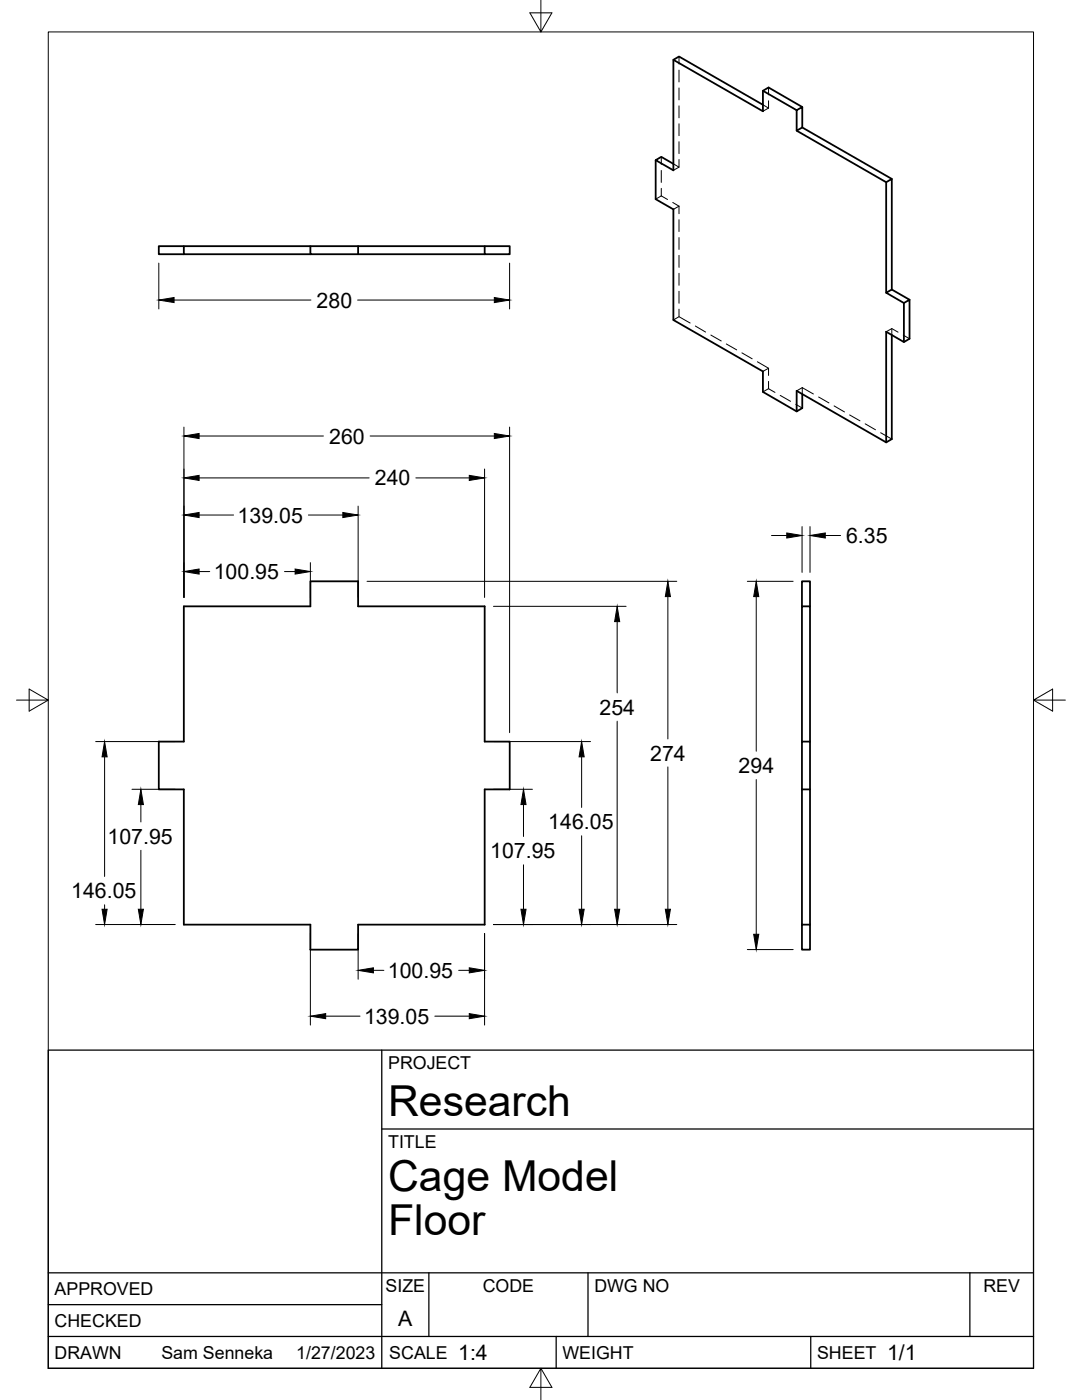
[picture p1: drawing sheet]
<svg xmlns="http://www.w3.org/2000/svg" width="216mm" height="279mm" viewBox="0 0 216 279" stroke-linecap="round" stroke-linejoin="round" font-family="sans-serif">
<!-- layer: Visible -->
<g fill="none" stroke="#000" stroke-width=".36">
<path d="M134.4 11.9v22.1l-3.6-2 1.2-.7 2.4 1.4M152.2 18.1l6.8 3.9M130.8 32v7.8l3.6 2v22.1l17.8 10.2v4.1l6.8 3.9M152.2 20.9l-16.7-9.6-1.1 .6 17.8 10.3v-4.1l1.2-.6 6.7 3.9M159 22l1.1-.6v4l-1.1 .7zM159 26.1l17.8 10.3M160.1 25.4l17.8 10.3M36.7 49.1h-5v1.6h5M61.9 49.1h-25.2v1.6h25.2M71.5 49.1v1.6M96.7 49.1h5v1.6h-5zM96.7 49.1h-34.8v1.6h34.8"/>
<path d="M177.9 57.8v-22.1l-1.1 .7v22M181.5 59.8l-1.1 .7-3.6-2.1 1.1-.6 3.6 2v7.8l-1.1 .7-3.6-2.1v22.1M177.9 66.9v20.7l-1.1 .7-17.8-10.3v4.1l1.1-.7v-2.7M180.4 60.5v7.8M36.7 121h25.2v-5h9.6v5h25.2v27h5v9.5h-5v27h-25.2v5h-9.6v-5h-25.2v-27h-5v-9.5h5zM160 121v-5h1.6v5M160 148v-27h1.6v27M160 157.5h1.6M160 184.5h1.6v5h-1.6zM160 184.5v-36.5h1.6v36.5"/>
</g>
<!-- layer: Hidden -->
<g fill="none" stroke="#000" stroke-width=".2">
<path d="M135.5 11.3v1.5M135.5 14v2.4M135.5 17.5v2.4M153.4 17.5v1.4M132 39.1l-1.2 .7M132 39.1l1.2 .7M132 31.3v1.5M132 34v2.4M132 37.6v1.5M134.4 32.7l1.1 .7-1.1 .6M135.5 21.1v2.4M135.5 24.7v2.4"/>
<path d="M135.5 28.3v2.3M135.5 31.8v1.6M152.2 20.9l1.2 .7M153.4 21.6l-1.2 .6M153.4 20.1v1.5M134.2 40.4l1.3 .7M135.5 41.1l-1.1 .7M135.5 41.1v1.6M135.5 43.8v2.4M135.5 47.4v2.4M135.5 51v2.4M135.5 54.5v2.4"/>
<path d="M135.5 58.1v2.4M134.4 63.9l1.1-.7 2.2 1.3M135.5 61.7v1.5M138.7 65.1l2.1 1.2M141.8 66.9l2.1 1.2M144.9 68.6l2.1 1.2M148 70.4l2.1 1.2M151.1 72.2l2.3 1.3M152.2 74.1l1.2-.6v1.4M153.4 76.1v1.5l-1.2 .6M153.4 77.6l1.2 .7M155.7 78.9l2.1 1.2"/>
<path d="M160.1 77.4l-1.1 .6M160.1 77.4v1.3M160.1 77.4l2.2 1.2M163.3 79.2l2.1 1.2M176.8 66.2l1.1-.6 1.3 .7M177.9 65.6v1.3M180.2 66.9l1.3 .7M158.8 80.7l1.3 .7M166.4 81l2.1 1.2M169.5 82.8l2.1 1.2M172.6 84.6l2.1 1.2M175.7 86.4l2.2 1.2"/>
</g>
<!-- layer: Border -->
<path d="M9.6 6.4h196.6v266.7h-196.6zM107.9 0v6.4l-2.2-3.8h4.4l-2.2 3.8M3.3 139.7h6.3l-3.8-2.2v4.4l3.8-2.2M206.2 139.7l3.8 2.2v-4.4l-3.8 2.2h6.4M107.9 273.1l2.2 3.8h-4.4l2.2-3.8v6.3" fill="none" stroke="#000" stroke-width=".2"/>
<!-- layer: Titleblock -->
<path d="M9.6 209.6h196.6v63.5h-196.6zM76.2 209.6v63.5M76.2 225.3h130M9.6 254h196.6M85.6 254v12.7M117.3 254v12.7M193.5 254v12.7M9.6 266.7h196.6M9.6 260.4h66.6M111 266.7v6.4M161.8 266.7v6.4" fill="none" stroke="#000" stroke-width=".25"/>
<!-- layer: FD_Dimensions -->
<g fill="none" stroke="#000" stroke-width=".2">
<path d="M31.7 52.5v9.2M34.7 59.9h27.3M71.4 59.9h27.2M101.7 52.5v9.2M36.7 85.2v34M39.7 95.4h34M39.7 87h24.8M73.9 87h24.7M83 95.4h10.6M96.7 93.6v25.6M101.7 85.2v61M39.7 102.8h6.9"/>
<path d="M39.7 114.1h2.1M56.8 114.1h2.1M61.5 102.8h6.9M61.9 112.3v6.9M71.5 101v18.2M73.2 116h61.8M133.3 119.1v28.4M149.1 116h9.2M150.9 119.1v30.8M153.9 106.9h3.1M160 105.1v9.1M161.6 105.1v9.1"/>
<path d="M164.7 106.9h3M98.5 121h26.4M123.1 124.1v14.2M19.1 148h15.8M20.9 151v23.9M26.3 157.5h8.6M98.5 148h19.3M98.5 157.5h7.7M116.1 151v10.1M123.1 143.9v37.6M133.3 153.1v28.4M150.9 155.6v30.9"/>
<path d="M28.1 160.6v3.4M28.1 169.7v11.8M104.5 160.6v6.3M104.5 172.6v8.9M116.1 166.8v14.7M19.1 184.5h15.8M20.9 180.6v.9M61.9 186.3v18.3M71.5 186.3v9.1M74.5 193.7h2.1M91.5 193.7h2.1M96.7 186.3v18.3"/>
<path d="M98.5 184.5h36.5M149.1 189.5h9.2M65 202.8h6.8M86.8 202.8h6.8"/>
</g>
<g fill="#000" stroke="#000" stroke-width=".2">
<path d="M31.7 59.9l3-.5v1zM98.6 59.4l3.1 .5-3.1 .5zM36.7 95.4l3-.5v1zM36.7 87l3-.5v1zM93.6 94.9l3.1 .5-3.1 .5zM98.6 86.5l3.1 .5-3.1 .5zM36.7 102.8l3-.5v1zM36.7 114.1l3-.5v1zM58.9 113.6l3 .5-3 .5zM68.4 102.3l3.1 .5-3.1 .5zM133.3 116l.5 3.1h-1zM150.9 116l.5 3.1h-1z"/>
<path d="M157 106.4l3 .5-3 .5zM161.6 106.9l3.1-.5v1zM123.1 121l.6 3.1h-1.1zM20.9 148l.5 3h-1zM116.1 148l.5 3h-1.1zM28.1 157.5l.5 3.1h-1zM104.5 157.5l.5 3.1h-1.1zM20.4 181.5h1l-.5 3zM27.6 181.5h1l-.5 3zM71.5 193.7l3-.6v1.1zM93.6 193.1l3.1 .6-3.1 .5zM103.9 181.5h1.1l-.5 3z"/>
<path d="M115.5 181.5h1.1l-.5 3zM122.6 181.5h1.1l-.6 3zM132.8 181.5h1l-.5 3zM150.4 186.5h1l-.5 3zM61.9 202.8l3.1-.5v1zM93.6 202.3l3.1 .5-3.1 .5z"/>
</g>
<g font-size="8.5">
<text x="77.4" y="222.8">Research</text>
<text x="77.4" y="237.8">Cage Model</text>
<text x="77.4" y="246.4">Floor</text>
</g>
<g font-size="4.3">
<text x="63.2" y="61.4">280</text>
<text x="65.7" y="88.5">260</text>
<text x="74.8" y="96.9">240</text>
<text x="47.4" y="104.3">139.05</text>
<text x="168.8" y="108.4">6.35</text>
<text x="42.7" y="115.6">100.95</text>
<text x="119.6" y="142.6">254</text>
<text x="129.8" y="151.8">274</text>
<text x="147.4" y="154.3">294</text>
<text x="109.4" y="165.5">146.05</text>
<text x="21.5" y="168.4">107.95</text>
<text x="97.8" y="171.3">107.95</text>
<text x="14.2" y="179.2">146.05</text>
<text x="77.4" y="195.2">100.95</text>
<text x="72.6" y="204.3">139.05</text>
<text x="79.5" y="264.5">A</text>
<text x="91.4" y="271.4">1:4</text>
<text x="177" y="271.4">1/1</text>
</g>
<g font-size="3.5">
<text x="77.4" y="213.4">PROJECT</text>
<text x="77.4" y="229.1">TITLE</text>
<text x="76.9" y="257.8">SIZE</text>
<text x="96.3" y="257.8">CODE</text>
<text x="118.6" y="257.8">DWG NO</text>
<text x="196.2" y="257.8">REV</text>
<text x="10.9" y="258.5">APPROVED</text>
<text x="10.9" y="264.8">CHECKED</text>
<text x="10.9" y="271.2">DRAWN</text>
<text x="32.2" y="271.2">Sam Senneka</text>
<text x="59.1" y="271.2">1/27/2023</text>
<text x="77.7" y="271.2">SCALE</text>
<text x="112.2" y="271.2">WEIGHT</text>
<text x="163" y="271.2">SHEET</text>
</g>
</svg>
